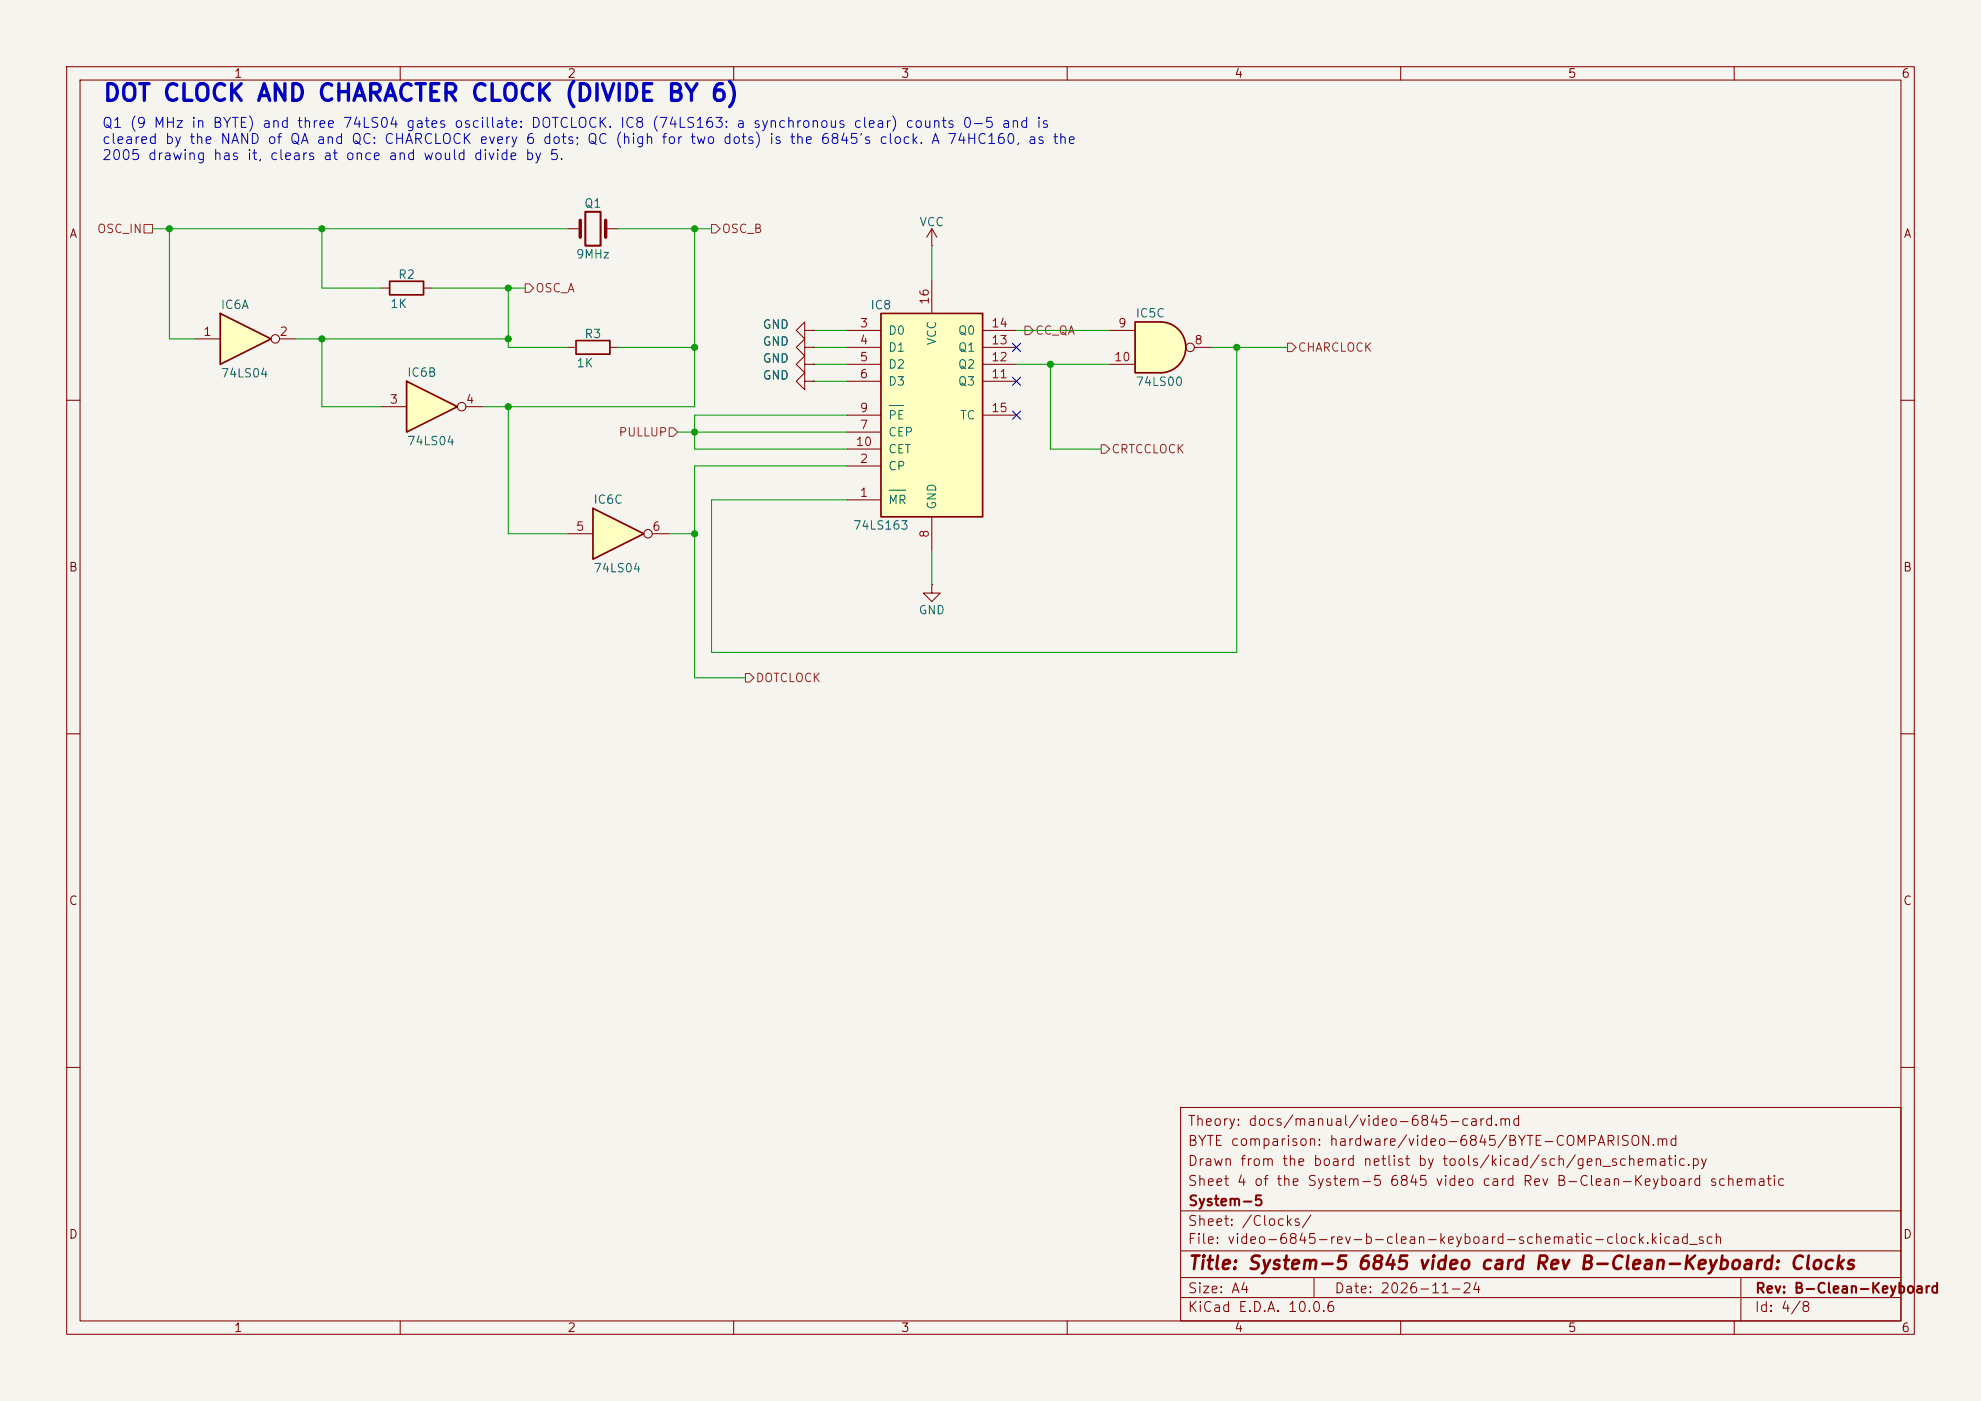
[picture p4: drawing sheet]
<svg xmlns="http://www.w3.org/2000/svg" width="297mm" height="210mm" viewBox="0 0 297 210" stroke-linecap="round" stroke-linejoin="round" font-family="sans-serif">
<path d="M0 0h297v210h-297z" fill="#f5f4ef" stroke="#f5f4ef" stroke-width=".15"/>
<g fill="none" stroke="#840000" stroke-width=".15">
<path d="M10 10h277v190h-277zM12 12h273v186h-273zM60 10v2M110 10v2M160 10v2M210 10v2M260 10v2M57.1 43.2h1.3M63.5 43.2h1.3M120.6 49.5v-1.2l-1.2 1.2 1.2 1.3v-1.3h1.3M121.9 49.5h.1M10 60h2"/>
<path d="M285 60h2M10 110h2M285 110h2M10 160h2M177 166h108v32h-108zM285 160h2M60 198v2M110 198v2M160 198v2M177 194.5h108M177 191.5h108M177 187.5h108"/>
<path d="M177 181.5h108M197 191.5v3M210 198v2M260 198v2M261 191.5v6.5"/>
</g>
<path d="M58.4 42.2h5.1v2h-5.1z" fill="none" stroke="#840000" stroke-width=".25"/>
<path d="M33 47l7.6 3.8-7.6 3.8z" fill="#ffffc2"/>
<path d="M33 47l7.6 3.8-7.6 3.8z" fill="none" stroke="#840000" stroke-width=".25"/>
<g fill="none" stroke="#840000" stroke-width=".15">
<path d="M29.2 50.8h3.8M41.9 50.8h2.5"/>
<circle cx="41.3" cy="50.8" r=".63"/>
</g>
<path d="M61 57.2l7.6 3.8-7.6 3.8z" fill="#ffffc2"/>
<path d="M61 57.2l7.6 3.8-7.6 3.8zM86.4 51.1h5v2h-5z" fill="none" stroke="#840000" stroke-width=".25"/>
<g fill="none" stroke="#840000" stroke-width=".15">
<path d="M85.1 34.3h1.9M90.8 34.3h1.9M139.7 36.8h.1M139.7 34.3l-.8 1.3M139.7 34.3l.8 1.3M139.7 34.3v2.5M85.1 52.1h1.3M91.4 52.1h1.3M57.1 61h3.9M69.8 61h2.6"/>
<circle cx="69.2" cy="61" r=".63"/>
</g>
<path d="M87 33v2.6M90.8 33v2.6" fill="none" stroke="#840000" stroke-width=".51"/>
<path d="M87.8 31.8h2.2v5h-2.2z" fill="none" stroke="#840000" stroke-width=".3"/>
<path d="M174 48.3a3.8 3.8 0 0 1 3.8 3.8 3.8 3.8 0 0 1-3.8 3.8z" fill="#ffffc2" stroke="#ffffc2" stroke-width=".15"/>
<path d="M170.2 48.3h3.8v7.6h-3.8z" fill="#ffffc2"/>
<path d="M170.2 48.3h3.8a3.8 3.8 0 0 1 3.8 3.8 3.8 3.8 0 0 1-3.8 3.8h-3.8z" fill="none" stroke="#840000" stroke-width=".25"/>
<g fill="none" stroke="#840000" stroke-width=".15">
<path d="M166.4 49.5h3.8M166.4 54.6h3.8M179.1 52.1h2.5"/>
<circle cx="178.4" cy="52.1" r=".63"/>
</g>
<path d="M132.1 47h15.2v30.5h-15.2z" fill="#ffffc2"/>
<path d="M132.1 47h15.2v30.5h-15.2z" fill="none" stroke="#840000" stroke-width=".25"/>
<g fill="none" stroke="#840000" stroke-width=".15">
<path d="M127 49.5h5.1M127 52.1h5.1M127 54.6h5.1M127 57.2h5.1M139.7 41.9v5.1M147.3 49.5h5.1M147.3 52.1h5.1M147.3 54.6h5.1M147.3 57.2h5.1M127 74.9h5.1M127 69.9h5.1M127 64.8h5.1"/>
<path d="M127 62.2h5.1M127 67.3h5.1M139.7 77.5v5.1M147.3 62.2h5.1M139.7 87.6v1.3h1.3l-1.3 1.3-1.3-1.3h1.3M139.7 87.6h.1"/>
</g>
<path d="M133.3 73.5h2.5M133.3 60.8h2.2" fill="none" stroke="#006464" stroke-width=".15"/>
<path d="M88.9 76.2l7.6 3.8-7.6 3.8z" fill="#ffffc2"/>
<path d="M88.9 76.2l7.6 3.8-7.6 3.8z" fill="none" stroke="#840000" stroke-width=".25"/>
<g fill="none" stroke="#840000" stroke-width=".15">
<path d="M120.6 57.2v-1.3l-1.2 1.3 1.2 1.2v-1.2h1.3M120.6 52.1v-1.3l-1.2 1.3 1.2 1.2v-1.2h1.3M120.6 54.6v-1.3l-1.2 1.3 1.2 1.3v-1.3h1.3M121.9 57.2h.1M121.9 52.1h.1M121.9 54.6h.1M121.9 49.5h.1M85.1 80h3.8M97.8 80h2.5"/>
<circle cx="97.2" cy="80" r=".63"/>
</g>
<path d="M21.6 33.7h1.3v1.2h-1.3zM106.7 33.7h.6l.6 .6-.6 .6h-.6zM78.7 42.5h.7l.6 .7-.6 .6h-.7zM153.7 48.9h.6l.6 .6-.6 .7h-.6zM193 51.4h.7l.6 .7-.6 .6h-.7zM100.3 64.1h.7l.6 .7-.6 .6h-.7zM165.1 66.7h.6l.7 .6-.7 .6h-.6zM111.8 101h.6l.6 .6-.6 .6h-.6z" fill="none" stroke="#725600" stroke-width=".15"/>
<g fill="none" stroke="#009600" stroke-width=".15">
<path d="M22.9 34.3h62.2M25.4 34.3v16.5h3.8M48.3 34.3v8.9h8.8M92.7 34.3h14M104.1 34.3v26.7h-31.7M139.7 36.8v5.1M44.4 50.8h31.8M48.3 50.8v10.2h8.8M64.8 43.2h13.9M76.2 43.2v8.9h8.9M92.7 52.1h11.4M121.9 54.6h5.1"/>
<path d="M121.9 57.2h5.1M121.9 52.1h5.1M121.9 49.5h5.1M152.4 54.6h14M152.4 49.5h14M157.5 54.6v12.7h7.6M181.6 52.1h11.4M185.4 52.1v45.7h-78.7v-22.9h20.3M76.2 61v19h8.9M101.6 64.8h25.4M127 62.2h-22.9v5.1h22.9M127 69.9h-22.9v31.7h7.7"/>
<path d="M100.3 80h3.8M139.7 82.6v5"/>
</g>
<path d="M151.8 51.5l1.2 1.2M151.8 56.5l1.2 1.3M153 51.5l-1.2 1.2M153 56.5l-1.2 1.3M151.8 61.6l1.2 1.2M153 61.6l-1.2 1.2" fill="none" stroke="#000084" stroke-width=".15"/>
<g fill="#009600" stroke="#009600" stroke-width=".15">
<circle cx="104.1" cy="64.8" r=".46"/>
<circle cx="104.1" cy="52.1" r=".46"/>
<circle cx="104.1" cy="34.3" r=".46"/>
<circle cx="104.1" cy="80" r=".46"/>
<circle cx="185.4" cy="52.1" r=".46"/>
<circle cx="157.5" cy="54.6" r=".46"/>
<circle cx="76.2" cy="50.8" r=".46"/>
<circle cx="76.2" cy="61" r=".46"/>
<circle cx="48.3" cy="34.3" r=".46"/>
<circle cx="48.3" cy="50.8" r=".46"/>
<circle cx="76.2" cy="43.2" r=".46"/>
<circle cx="25.4" cy="34.3" r=".46"/>
</g>
<text font-size="2.5" fill="#0000c2" x="15.3" y="15.8">DOT CLOCK AND CHARACTER CLOCK (DIVIDE BY 6)</text>
<text font-size="2" fill="#840000" x="178" y="190.8">Title: System-5 6845 video card Rev B-Clean-Keyboard: Clocks</text>
<g font-size="1.5" fill="#0000c2">
<text x="15.2" y="19.5">Q1 (9 MHz in BYTE) and three 74LS04 gates oscillate: DOTCLOCK. IC8 (74LS163: a synchronous clear) counts 0-5 and is</text>
<text x="15.2" y="22">cleared by the NAND of QA and QC: CHARCLOCK every 6 dots; QC (high for two dots) is the 6845's clock. A 74HC160, as the</text>
<text x="15.2" y="24.4">2005 drawing has it, clears at once and would divide by 5.</text>
</g>
<g font-size="1.5" fill="#840000">
<text x="178" y="172.1">BYTE comparison: hardware/video-6845/BYTE-COMPARISON.md</text>
<text x="178" y="169.1">Theory: docs/manual/video-6845-card.md</text>
<text x="178" y="178.1">Sheet 4 of the System-5 6845 video card Rev B-Clean-Keyboard schematic</text>
<text x="178" y="175.1">Drawn from the board netlist by tools/kicad/sch/gen_schematic.py</text>
<text x="178" y="184.1">Sheet: /Clocks/</text>
<text x="178" y="181.1">System-5</text>
<text x="178" y="186.8">File: video-6845-rev-b-clean-keyboard-schematic-clock.kicad_sch</text>
<text x="178" y="197">KiCad E.D.A. 10.0.6</text>
<text x="178" y="194.2">Size: A4</text>
<text x="200" y="194.2">Date: 2026-11-24</text>
<text x="263" y="197">Id: 4/8</text>
<text x="263" y="194.2">Rev: B-Clean-Keyboard</text>
</g>
<g font-size="1.3" fill="#840000">
<text x="35" y="12">1</text>
<text x="85" y="12">2</text>
<text x="135" y="12">3</text>
<text x="185" y="12">4</text>
<text x="235" y="12">5</text>
<text x="285" y="12">6</text>
<text x="10.3" y="36">A</text>
<text x="285.3" y="36">A</text>
<text x="10.2" y="86">B</text>
<text x="285.2" y="86">B</text>
<text x="10.2" y="136">C</text>
<text x="285.2" y="136">C</text>
<text x="10.2" y="186">D</text>
<text x="285.2" y="186">D</text>
<text x="35" y="200">1</text>
<text x="85" y="200">2</text>
<text x="135" y="200">3</text>
<text x="185" y="200">4</text>
<text x="235" y="200">5</text>
<text x="285" y="200">6</text>
</g>
<g font-size="1.3" fill="#725600">
<text x="14.5" y="35.3">OSC_IN</text>
<text x="108.1" y="35.3">OSC_B</text>
<text x="80.2" y="44.1">OSC_A</text>
<text x="155.1" y="50.5">CC_QA</text>
<text x="194.5" y="53">CHARCLOCK</text>
<text x="92.7" y="65.7">PULLUP</text>
<text x="166.5" y="68.3">CRTCCLOCK</text>
<text x="113.2" y="102.6">DOTCLOCK</text>
</g>
<g font-size="1.3" fill="#006464">
<text x="87.5" y="31.4">Q1</text>
<text x="137.8" y="34.2">VCC</text>
<text x="86.3" y="39.1">9MHz</text>
<text x="33" y="46.6">IC6A</text>
<text x="58.4" y="46.5">1K</text>
<text x="59.6" y="42.1">R2</text>
<text x="130.4" y="46.7">IC8</text>
<text x="170.2" y="47.9">IC5C</text>
<text x="87.5" y="51">R3</text>
<text x="114.3" y="49.6">GND</text>
<text x="114.3" y="52.1">GND</text>
<text x="133.1" y="50.5">D0</text>
<text x="133.1" y="53">D1</text>
<text x="140.7" y="51.9" transform="rotate(-90 140.7 51.9)">VCC</text>
<text x="143.5" y="53">Q1</text>
<text x="143.5" y="50.5">Q0</text>
<text x="33" y="56.9">74LS04</text>
<text x="60.9" y="56.8">IC6B</text>
<text x="86.3" y="55.4">1K</text>
<text x="114.3" y="57.2">GND</text>
<text x="114.3" y="54.7">GND</text>
<text x="133.1" y="55.6">D2</text>
<text x="133.1" y="58.1">D3</text>
<text x="143.5" y="58.1">Q3</text>
<text x="143.5" y="55.6">Q2</text>
<text x="170.2" y="58.2">74LS00</text>
<text x="133.1" y="65.7">CEP</text>
<text x="133.1" y="63.2">PE</text>
<text x="143.8" y="63.2">TC</text>
<text x="60.9" y="67.1">74LS04</text>
<text x="133.1" y="70.8">CP</text>
<text x="133.1" y="68.3">CET</text>
<text x="88.9" y="75.8">IC6C</text>
<text x="133.1" y="75.9">MR</text>
<text x="140.7" y="76.5" transform="rotate(-90 140.7 76.5)">GND</text>
<text x="127.8" y="79.7">74LS163</text>
<text x="88.9" y="86.1">74LS04</text>
<text x="137.6" y="92.4">GND</text>
</g>
<g font-size="1.3" fill="#a90000">
<text x="139.6" y="45.8" transform="rotate(-90 139.6 45.8)">16</text>
<text x="30.4" y="50.7">1</text>
<text x="41.8" y="50.7">2</text>
<text x="128.8" y="49.4">3</text>
<text x="128.8" y="51.9">4</text>
<text x="148.5" y="51.9">13</text>
<text x="148.5" y="49.4">14</text>
<text x="167.5" y="49.4">9</text>
<text x="179" y="51.9">8</text>
<text x="128.8" y="54.5">5</text>
<text x="128.8" y="57">6</text>
<text x="148.5" y="57">11</text>
<text x="148.5" y="54.5">12</text>
<text x="166.9" y="54.5">10</text>
<text x="58.3" y="60.8">3</text>
<text x="69.8" y="60.8">4</text>
<text x="128.8" y="64.6">7</text>
<text x="128.8" y="62.1">9</text>
<text x="148.5" y="62.1">15</text>
<text x="128.2" y="67.2">10</text>
<text x="128.8" y="69.7">2</text>
<text x="128.8" y="74.8">1</text>
<text x="86.3" y="79.9">5</text>
<text x="97.7" y="79.9">6</text>
<text x="139.6" y="80.7" transform="rotate(-90 139.6 80.7)">8</text>
</g>
</svg>
